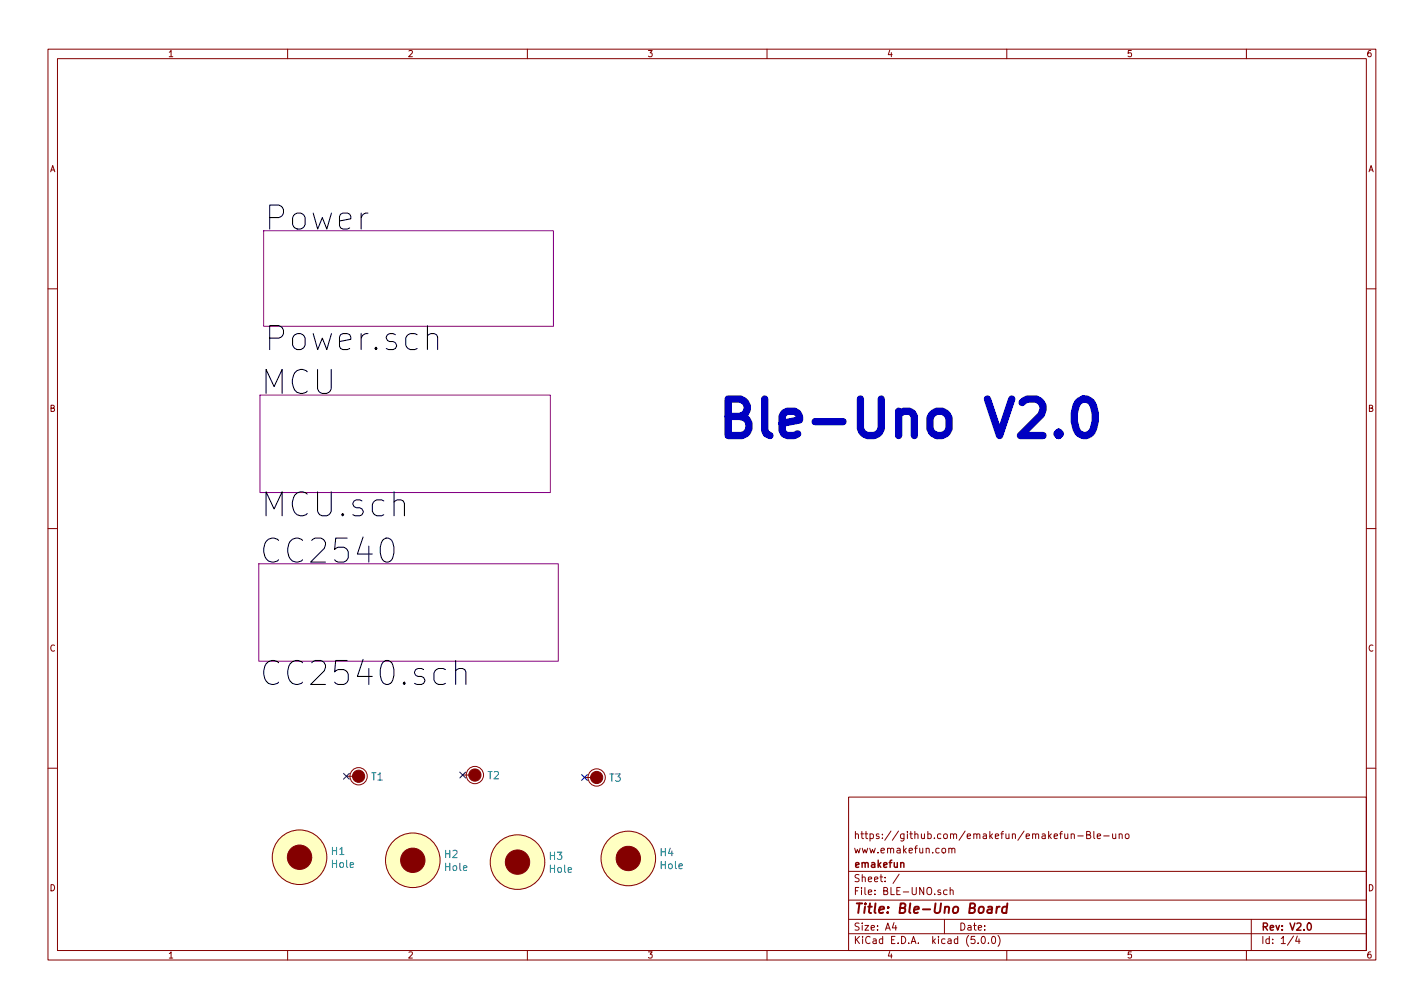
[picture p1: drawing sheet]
<svg xmlns="http://www.w3.org/2000/svg" width="297mm" height="210mm" viewBox="0 0 297 210" stroke-linecap="round" stroke-linejoin="round" font-family="sans-serif">
<g fill="none" stroke="#840000" stroke-width=".21">
<path d="M10 10.3h277v189.9h-277zM12 12.2h273v186.1h-273zM60 10.3v1.9M110 10.3v1.9M160 10.3v1.9M210 10.3v1.9M260 10.3v1.9M10 60.2h2M285 60.2h2M10 110.3h2M285 110.3h2M10 160.2h2"/>
<path d="M72.3 161.9h2.5M96.5 161.7h2.6M121.9 162.2h2.6M177 166.3h108v32h-108zM197.9 177.1l.2-.2 .4 .1 .1 .9M197.9 176.9v1M198.6 177.1l.2-.2 .3 .1 .1 .9M222.1 173.9l.1 .9 .3 .1 .2-.1M222.7 173.9v1M223.4 174.1l.3-.2 .3 .1 .1 .9M223.4 173.9v1M224.8 174.4h1.2"/>
<path d="M226.7 174.1l.7-.1v-.4l-.7-.2v1.5h.5l.3-.1v-.4l-.3-.3M228.2 173.4v1.3l.2 .2M228.9 174.4l.7-.1-.1-.3-.4-.1-.2 .2 .1 .7h.5M230.2 174.4h1.2M232.1 173.9l.1 .9 .3 .1 .2-.1M232.7 173.9v1M233.5 174.1l.2-.2 .3 .1 .1 .9M233.5 173.9v1M234.8 174.1l.2-.2 .4 .2 .1 .5-.1 .2-.4 .1-.2-.1zM285 160.2h2M60 198.3v1.9M110 198.3v1.9"/>
<path d="M160 198.3v1.9M177 194.8h108M177 191.8h108M177 187.8h108M177 181.8h108M186.5 192.5l-.4 1h1M186.8 193v1M187.6 182.3l-1.3 2M196.2 185.7l-.4-.1-.2 .2 .1 .2 .5 .2v.3h-.6M197 191.8v3M197.6 185.7l-.5-.1-.3 .3 .1 .6 .2 .1 .5-.1M198.2 185.7l.2-.1 .4 .1v.9"/>
<path d="M198.2 185.1v1.5M204 196.7v.1M204.8 195.5l.3-.2a.81 .81 0 0 1 .5 .8 .81 .81 0 0 1-.5 .7l-.3-.1-.1-.4zM206.2 196.7v.1M207 195.4l.3-.1a.86 .86 0 0 1-.1 1.5 1 1 0 0 1-.2-1.4zM208.2 195.1a1.71 1.71 0 0 1 0 2.3M210 198.3v1.9M260 198.3v1.9M261 191.8v6.5M269.8 195.2l-1.2 2M270.6 195.2l-.3 1.1h.9M271 195.8v1"/>
<circle cx="62.5" cy="178.8" r="5.7"/>
<circle cx="74.8" cy="161.9" r="1.8"/>
<circle cx="86.1" cy="179.4" r="5.7"/>
<circle cx="99.1" cy="161.7" r="1.8"/>
<circle cx="107.9" cy="179.8" r="5.7"/>
<circle cx="124.5" cy="162.2" r="1.8"/>
<circle cx="131.1" cy="179.1" r="5.7"/>
</g>
<path d="M187.9 180.1l.2-.2 .4 .1v.9M272.9 192.6l.1-.1a.8 .8 0 0 1 .5 .8 .8 .8 0 0 1-.5 .7 1 1 0 0 1-.1-1.4z" fill="none" stroke="#840000" stroke-width=".3"/>
<path d="M206.1 189.2h.8l-.1 1.2M206.9 189.6l-.6 .1a.4 .4 0 0 0-.4 .3 .4 .4 0 0 0 .3 .4l.7-.1M207.9 189.1l-.1 1.3M208.5 189.1l-.4 .1-.2 .3M210.1 189.2l-.6-.1-.3 .2-.2 .8 .3 .3 .6-.1M210.1 188.4l-.2 2" fill="none" stroke="#840000" stroke-width=".41"/>
<path d="M55 48.1h60.4v20h-60.4zM54.2 82.4h60.6v20.3h-60.6zM54 117.6h62.5v20.3h-62.5z" fill="none" stroke="#840084" stroke-width=".21"/>
<path d="M89.2 70.1a1.23 1.23 0 0 1 2.1 .2v2.6M79.8 112.7a1.18 1.18 0 0 1 1.2-.5 1.18 1.18 0 0 1 .9 1 3.9 3.9 0 0 1-.4 3.8 1.2 1.2 0 0 1-1.9-.7 4.3 4.3 0 0 1 .2-3.6zM95 139.9a1.23 1.23 0 0 1 2.2 .3v2.6M95 137.8v5" fill="none" stroke="#000" stroke-width=".21"/>
<g fill="#840000" stroke="#840000" stroke-width=".21">
<circle cx="74.8" cy="161.9" r="1.27"/>
<circle cx="99.1" cy="161.7" r="1.27"/>
<circle cx="124.5" cy="162.2" r="1.27"/>
<circle cx="62.5" cy="178.8" r="2.54"/>
<circle cx="86.1" cy="179.4" r="2.54"/>
<circle cx="107.9" cy="179.8" r="2.54"/>
<circle cx="131.1" cy="179.1" r="2.54"/>
</g>
<path d="M71.7 161.3l1.2 1.2M72.9 161.3l-1.2 1.2M95.9 161.1l1.2 1.2M97.1 161.1l-1.2 1.2M121.3 161.6l1.2 1.2M122.5 161.6l-1.2 1.2" fill="none" stroke="#000084" stroke-width=".21"/>
<g fill="#ffffc2" stroke="#ffffc2" stroke-width=".21">
<circle cx="62.5" cy="178.8" r="5.7"/>
<circle cx="86.1" cy="179.4" r="5.7"/>
<circle cx="107.9" cy="179.8" r="5.7"/>
<circle cx="131.1" cy="179.1" r="5.7"/>
</g>
<path d="M220.8 90.1l.4 .4-.4 .4-.3-.4 .3-.4v.8M224.8 84a1.82 1.82 0 0 1 1.9-.8 1.82 1.82 0 0 1 1.4 1.5 6.7 6.7 0 0 1-.4 5.4 1.83 1.83 0 0 1-1.8 .7 1.83 1.83 0 0 1-1.4-1.4 6.6 6.6 0 0 1 .3-5.4z" fill="none" stroke="#0000c2" stroke-width="1.5"/>
<text font-size="10.6" fill="#0000c2" x="149.1" y="91.2">Ble-Uno V2.0</text>
<g font-size="7">
<text x="55" y="48">Power</text>
<text x="55" y="73.2">Power.sch</text>
<text x="54.2" y="82.3">MCU</text>
<text x="54.2" y="107.8">MCU.sch</text>
<text x="54" y="117.5">CC2540</text>
<text x="54" y="143">CC2540.sch</text>
</g>
<text font-size="2.8" fill="#840000" x="178" y="190.5">Title: Ble-Uno Board</text>
<g font-size="2.1" fill="#008484">
<text x="77.5" y="162.8">T1</text>
<text x="101.7" y="162.5">T2</text>
<text x="127.1" y="163">T3</text>
<text x="69.2" y="178.3">H1</text>
<text x="92.8" y="179">H2</text>
<text x="114.6" y="179.3">H3</text>
<text x="137.7" y="178.6">H4</text>
<text x="69.2" y="181">Hole</text>
<text x="92.9" y="181.7">Hole</text>
<text x="114.7" y="182">Hole</text>
<text x="137.8" y="181.3">Hole</text>
</g>
<g font-size="2.1" fill="#840000">
<text x="178" y="178">www.emakefun.com</text>
<text x="178" y="175">https://github.com/emakefun/emakefun-Ble-uno</text>
<text x="178" y="184">Sheet: /</text>
<text x="178" y="181">emakefun</text>
<text x="178" y="186.7">File: BLE-UNO.sch</text>
<text x="178" y="196.9">KiCad E.D.A. kicad (5.0.0)</text>
<text x="178" y="194.1">Size: A4</text>
<text x="200" y="194.1">Date:</text>
<text x="263" y="194.1">Rev: V2.0</text>
<text x="263" y="196.9">Id: 1/4</text>
</g>
<g font-size="1.8" fill="#840000">
<text x="35" y="11.9">1</text>
<text x="85" y="11.9">2</text>
<text x="135" y="11.9">3</text>
<text x="185" y="11.9">4</text>
<text x="235" y="11.9">5</text>
<text x="285" y="11.9">6</text>
<text x="10.4" y="35.9">A</text>
<text x="285.4" y="35.9">A</text>
<text x="10.4" y="85.9">B</text>
<text x="285.4" y="85.9">B</text>
<text x="10.4" y="135.9">C</text>
<text x="285.4" y="135.9">C</text>
<text x="10.4" y="185.9">D</text>
<text x="285.4" y="185.9">D</text>
<text x="35" y="199.9">1</text>
<text x="85" y="199.9">2</text>
<text x="135" y="199.9">3</text>
<text x="185" y="199.9">4</text>
<text x="235" y="199.9">5</text>
<text x="285" y="199.9">6</text>
</g>
</svg>
